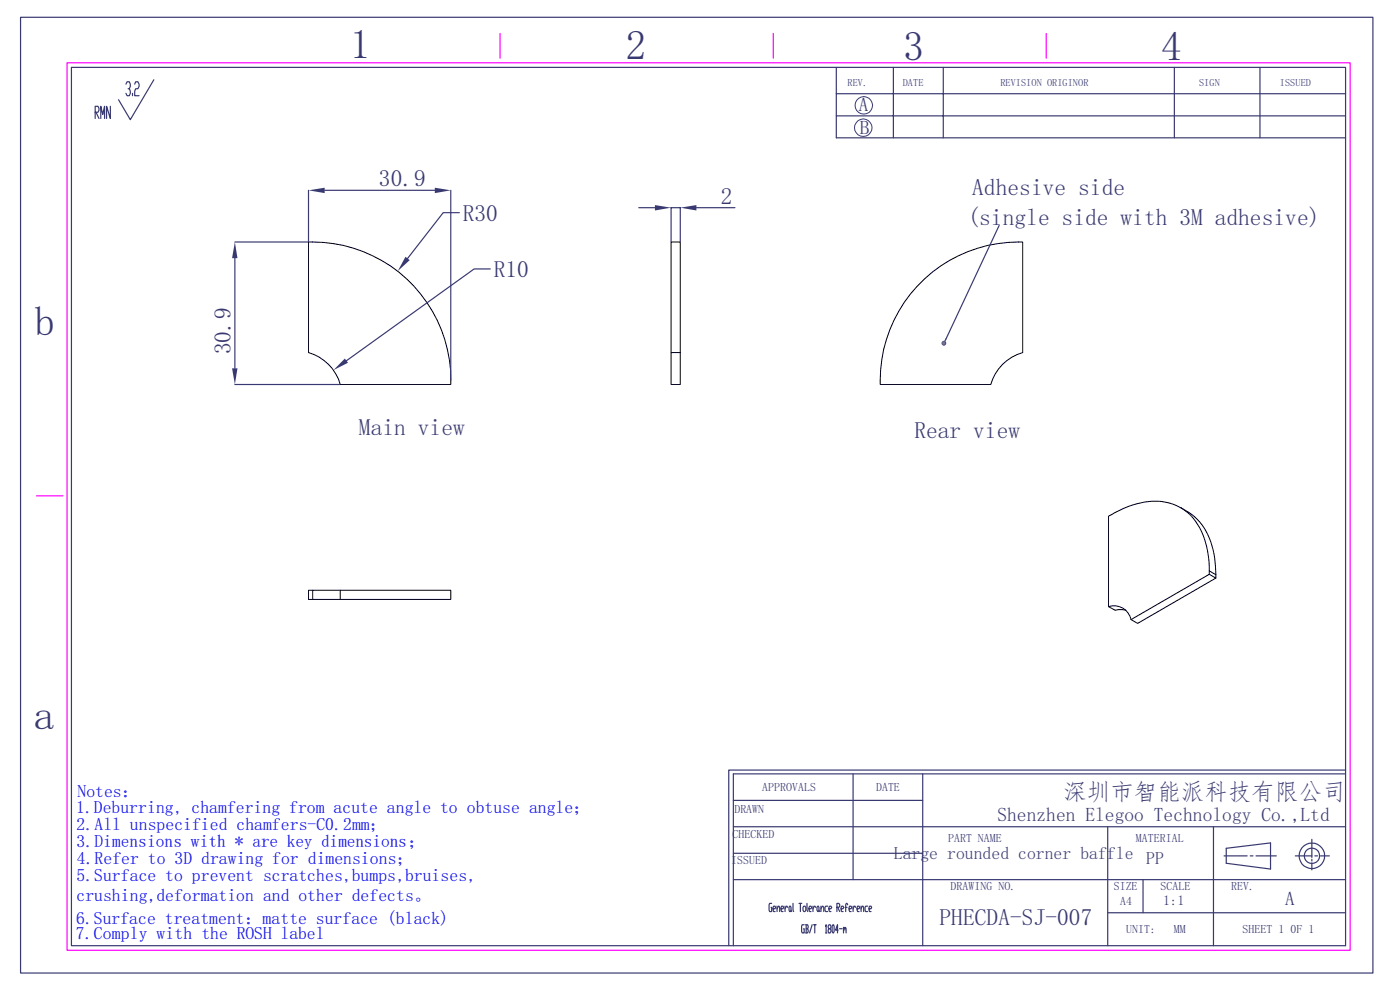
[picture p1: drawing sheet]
<svg xmlns="http://www.w3.org/2000/svg" width="297mm" height="210mm" viewBox="0 0 297 210" stroke-linecap="round" stroke-linejoin="round" font-family="sans-serif">
<path d="M14.2 13.3h272.2v188.3h-272.2zM106.1 7.1v5.2M164 7.1v5.2M222 7.1v5.2M7.7 105.2h5.6" fill="none" stroke="#f0f" stroke-width=".25"/>
<g fill="none" stroke="#393972" stroke-width=".25">
<path d="M4.4 3.7h286.9v202.7h-286.9zM15.2 14.3h270.3v186.3h-270.3zM26.7 17.8l.3-.5h.4l.2 1-.2 .5h-.2M27.4 18.8l.2 .5-.2 1h-.4l-.3-.5M28.1 19.8v.5M28.6 17.8l.2-.5h.5l.2 .5v.5l-.2 .5h-.5l-.2 .5v1h.9M32.6 16.9l-5 8.5-2.5-4.2M177.4 14.3v14.9h108.1M177.4 19.9h108.1M189.5 14.3v14.9M200.1 14.3v14.9M249.1 14.3v14.9"/>
<path d="M267.3 14.3v14.9M20.2 23.8h.6l.2-.4-.2-.9h-.6v2.6M20.4 23.8l.6 1.3M21.4 25.1v-2.6l.4 1.8 .4-1.8v2.6M23.4 22.5v2.6l-.8-2.6v2.6M177.4 24.6h108.1M65.4 40.4v10.9M68.9 40.4h23.3M95.6 40.4v40.2M155.6 175.4h129.9M155.6 169.8h40.1M181 164.2v22.4"/>
<path d="M195.7 164.2v36.4M235 175.4v25.2M257.4 175.4v25.2M260.1 179.9l9.4-1.1v5.5l-9.4-1.2zM278.3 178v3.9M285.5 163.3h-130.9v37.3M285.5 164.2h-129.9v36.4M155.6 186.6h129.9M155.6 181h40.1M163.7 191.6h-.4l-.1 .3 .1 1.5h.4v-.9h-.1M164 192.8h.4l.1-.3-.1-.3h-.3l-.1 .3 .1 .9h.3M164.8 192.8l.5-.6 .1 1.2"/>
<path d="M164.8 192.2v1.2M165.7 192.8h.4l.1-.3-.1-.3h-.3l-.1 .3 .1 .9h.3M166.5 192.2v1.2M167.1 192.5l-.3-.3-.3 .6M167.5 192.2h.2l.1 .3-.1 .9h-.2l-.1-.3zM167.8 193.1l.1 .3M168.2 191.6l.2 1.8M169.5 191.6h.6M169.8 191.6v1.8M170.5 192.2h.3l.1 .3v.6l-.1 .3h-.3l-.2-.3v-.6zM170.6 196.2h-.4l-.1 .3 .1 1.4h.4v-.9h-.1M170.9 196.2h.4l.1 .3-.1 .5"/>
<path d="M171 197h.3l.1 .6-.1 .3h-.4M171 196.2v1.7M171.2 191.6v1.5l.2 .3M171.6 192.8h.4l.2-.3-.2-.3h-.2l-.2 .3v.6l.2 .3h.2M172.3 196.2l-.6 1.7M172.5 192.2v1.2M172.6 196.2h.5M172.8 196.2v1.7M173.1 192.5l-.3-.3-.3 .6M173.5 192.2l.2 .3-.1 .9-.3-.3v-.6zM173.7 193.1l.2 .3M174.2 192.8l.4-.6 .2 .3v.9"/>
<path d="M174.2 192.2v1.2M175.1 196.5l.2-.3v1.7M175.1 197.9h.3M175.6 192.2h-.4l-.2 .3v.6l.2 .3h.4M175.9 192.8h.4l.1-.3-.1-.3h-.3l-.1 .3v.6l.1 .3h.3M175.9 197l-.2-.5 .2-.3h.2l.2 .5-.6 .6 .2 .6h.2l.2-.3-.2-.6M176.7 196.2l.3 .3-.2 1.4-.3-.3v-1.1zM177.5 192.5h.5l.1-.3-.1-.6h-.5v1.8M177.7 192.5l.4 .9M177.8 197.3h-.6l.5-1.1v1.7M178.1 197h.5M178.4 192.8h.5l.1-.3-.1-.3h-.3l-.2 .3 .2 .9h.3"/>
<path d="M178.9 197l.2-.3 .1 .6M178.9 196.7v1.2M179.2 197l.2-.3 .1 1.2M179.3 192.5h.4M179.8 191.9l-.1-.3h-.2l-.1 1.8M180.1 192.8h.5l.1-.3-.1-.3h-.3l-.2 .3 .2 .9h.3M181 192.2v1.2M181.5 192.5l-.1-.3h-.2l-.2 .6M181.8 192.8h.4l.2-.3-.2-.3h-.3l-.1 .3 .1 .9h.3M182.7 192.8l.2-.6h.2l.1 1.2M182.7 192.2v1.2M184.1 192.2h-.5l-.1 .3 .1 .9h.5"/>
<path d="M184.4 192.8h.4l.1-.3-.1-.3h-.3l-.1 .3 .1 .9h.3M235 193.6h50.5M242.5 186.6v7M259.7 181.6h4.9M265.2 181.6h.6M266.4 181.6h4.4M274.8 181.6h3.5M278.3 182.3v.4M278.3 183v1.5M278.9 181.6h.6M280.2 181.6h1.8"/>
<circle cx="278.3" cy="181.6" r="2.71"/>
<circle cx="278.3" cy="181.5" r="1.63"/>
</g>
<g fill="none" stroke="#393972" stroke-width=".21">
<circle cx="183.1" cy="27.1" r="1.86"/>
<circle cx="183.3" cy="22.4" r="1.86"/>
</g>
<path d="M65.4 51.3a29.3 29.3 0 0 1 30.2 30.3h-23.4a9.8 9.8 0 0 0-6.8-6.8z" fill="none" stroke="#000" stroke-width=".21"/>
<g fill="#393972">
<path d="M65.4 40.4l3.5-.6v1.2z"/>
<path d="M92.2 39.8l3.4 .6-3.4 .6z"/>
</g>
<path d="M97.5 45.1h-3.5l-7.6 9.7" fill="none" stroke="#393972" stroke-width=".25"/>
<path d="M86 54.5l.9 .7-2.5 2.3z" fill="#393972"/>
<path d="M104 57h-3.4l-27.1 19.5" fill="none" stroke="#393972" stroke-width=".25"/>
<path d="M73.2 76.1l.6 .8-3.1 1.6z" fill="#393972"/>
<path d="M49.8 51.3h15.6M49.8 54.8v23.3M49.8 81.6h22.3" fill="none" stroke="#393972" stroke-width=".25"/>
<g fill="#393972">
<path d="M49.8 51.3l.6 3.5h-1.2z"/>
<path d="M49.2 78.1h1.2l-.6 3.5z"/>
</g>
<path d="M142.4 51.3h1.9v23.5h-1.9zM142.4 74.8v6.8h1.9v-6.8" fill="none" stroke="#000" stroke-width=".21"/>
<path d="M135.5 44.1h3.4M142.4 51.3v-7.2h1.9v7.2M147.7 44.1h8.2" fill="none" stroke="#393972" stroke-width=".25"/>
<g fill="#393972">
<path d="M138.9 43.5l3.5 .6-3.5 .5z"/>
<path d="M144.3 44.1l3.4-.6v1.1z"/>
</g>
<path d="M194.6 60.7a29.4 29.4 0 0 1 22.4-9.4v23.5a9.8 9.8 0 0 0-6.8 6.8h-23.5a29.5 29.5 0 0 1 7.9-20.9zM250.5 107.7a12.7 12.7 0 0 1 7.1 9.9l.3 4.3M66.3 125.2h29.3v2h-29.3zM66.3 125.2h-.9v2h.9M72.2 125.2v2M235.2 128.7l1.4 .7 .7-.1 1.5 .1M239.9 131.4l16.6-9.6 1.4 .8-16.6 9.6zM256.5 121.8v-.7l1.4 .8v.7M256.5 121.1a16.6 16.6 0 0 0-4.2-12.1 11.7 11.7 0 0 0-11.8-2l-2.3 .9-3 1.6v19.2a3.7 3.7 0 0 1 4.7 2.7" fill="none" stroke="#000" stroke-width=".21"/>
<g fill="#393972">
<path d="M200.2 72.3h.2l-.2 .5z"/>
<path d="M199.9 72.4l.3-.1v.5z"/>
<path d="M199.9 72.4l.3 .4-.4-.2z"/>
<path d="M199.8 72.6l.4 .2h-.5z"/>
<path d="M199.7 72.8h.5l-.4 .3z"/>
<path d="M199.8 73.1l.4-.3-.2 .5z"/>
<path d="M200.2 72.8l.1 .5h-.3z"/>
<path d="M200.2 72.8l.3 .4-.2 .1z"/>
<path d="M200.2 72.8l.5 .2-.2 .2z"/>
<path d="M200.2 72.8h.5v.2z"/>
<path d="M200.2 72.8l.5-.3v.3z"/>
<path d="M200.4 72.3l.3 .2-.5 .3z"/>
</g>
<path d="M212 47.8l-11.6 24.5" fill="none" stroke="#393972" stroke-width=".25"/>
<g font-size="8.8" fill="#393972">
<text x="74.3" y="12.3">1</text>
<text x="132.8" y="12.6">2</text>
<text x="191.6" y="12.6">3</text>
<text x="246.3" y="12.6">4</text>
<text x="7.3" y="71">b</text>
<text x="7.2" y="154.6">a</text>
</g>
<g font-size="5" fill="#393972">
<text x="80.4" y="39.5">30.9</text>
<text x="206.2" y="41.4">Adhesive side</text>
<text x="98.2" y="46.8">R30</text>
<text x="152.9" y="43.2">2</text>
<text x="205.2" y="47.7">(single side with 3M adhesive)</text>
<text x="104.7" y="58.7">R10</text>
<text x="48.9" y="75.2" transform="rotate(-90 48.9 75.2)">30.9</text>
<text x="76.2" y="92.3">Main view</text>
<text x="194" y="92.8">Rear view</text>
<text x="225.6" y="169.7">深圳市智能派科技有限公司</text>
<text x="199.3" y="196.2">PHECDA-SJ-007</text>
</g>
<g font-size="4.1" fill="#393972">
<text x="182.2" y="23.5">A</text>
<text x="182.4" y="28.4">B</text>
<text x="211.6" y="174.2">Shenzhen Elegoo Technology Co.,Ltd</text>
<text x="272.7" y="192">A</text>
</g>
<g font-size="3.8" fill="#00f">
<text x="16.1" y="172.5">1.Deburring, chamfering from acute angle to obtuse angle；</text>
<text x="16.4" y="169">Notes：</text>
<text x="16.2" y="179.6">3.Dimensions with * are key dimensions；</text>
<text x="16.3" y="176.1">2.All unspecified chamfers-C0.2mm；</text>
<text x="16.3" y="183.2">4.Refer to 3D drawing for dimensions；</text>
<text x="16.2" y="186.8">5.Surface to prevent scratches,bumps,bruises,</text>
<text x="16.2" y="191.2">crushing,deformation and other defects。</text>
<text x="16.1" y="196">6.Surface treatment：matte surface (black)</text>
<text x="16.1" y="199.2">7.Comply with the ROSH label</text>
</g>
<g font-size="3.8" fill="#393972">
<text x="189.6" y="182.3">Large rounded corner baffle</text>
<text x="243.1" y="183.3">PP</text>
</g>
<text font-size="3" fill="#393972" x="246.8" y="192">1:1</text>
<g font-size="2.5" fill="#393972">
<text x="161.7" y="167.8">APPROVALS</text>
<text x="185.8" y="167.8">DATE</text>
<text x="155.8" y="172.4">DRAWN</text>
<text x="155.4" y="177.8">CHECKED</text>
<text x="201.1" y="178.5">PART NAME</text>
<text x="241" y="178.5">MATERIAL</text>
<text x="155.1" y="183.4">ISSUED</text>
<text x="201.7" y="188.9">DRAWING NO.</text>
<text x="236.3" y="188.9">SIZE</text>
<text x="237.6" y="191.9">A4</text>
<text x="246.2" y="188.9">SCALE</text>
<text x="261.2" y="188.9">REV.</text>
<text x="238.9" y="197.9">UNIT:</text>
<text x="249" y="197.9">MM</text>
<text x="263.6" y="197.9">SHEET 1</text>
<text x="273.8" y="197.9">0F 1</text>
</g>
<g font-size="2.2" fill="#393972">
<text x="179.8" y="18.1">REV.</text>
<text x="191.5" y="18.1">DATE</text>
<text x="212.2" y="18.1">REVISION ORIGINOR</text>
<text x="254.4" y="18.1">SIGN</text>
<text x="271.5" y="18.1">ISSUED</text>
</g>
</svg>
